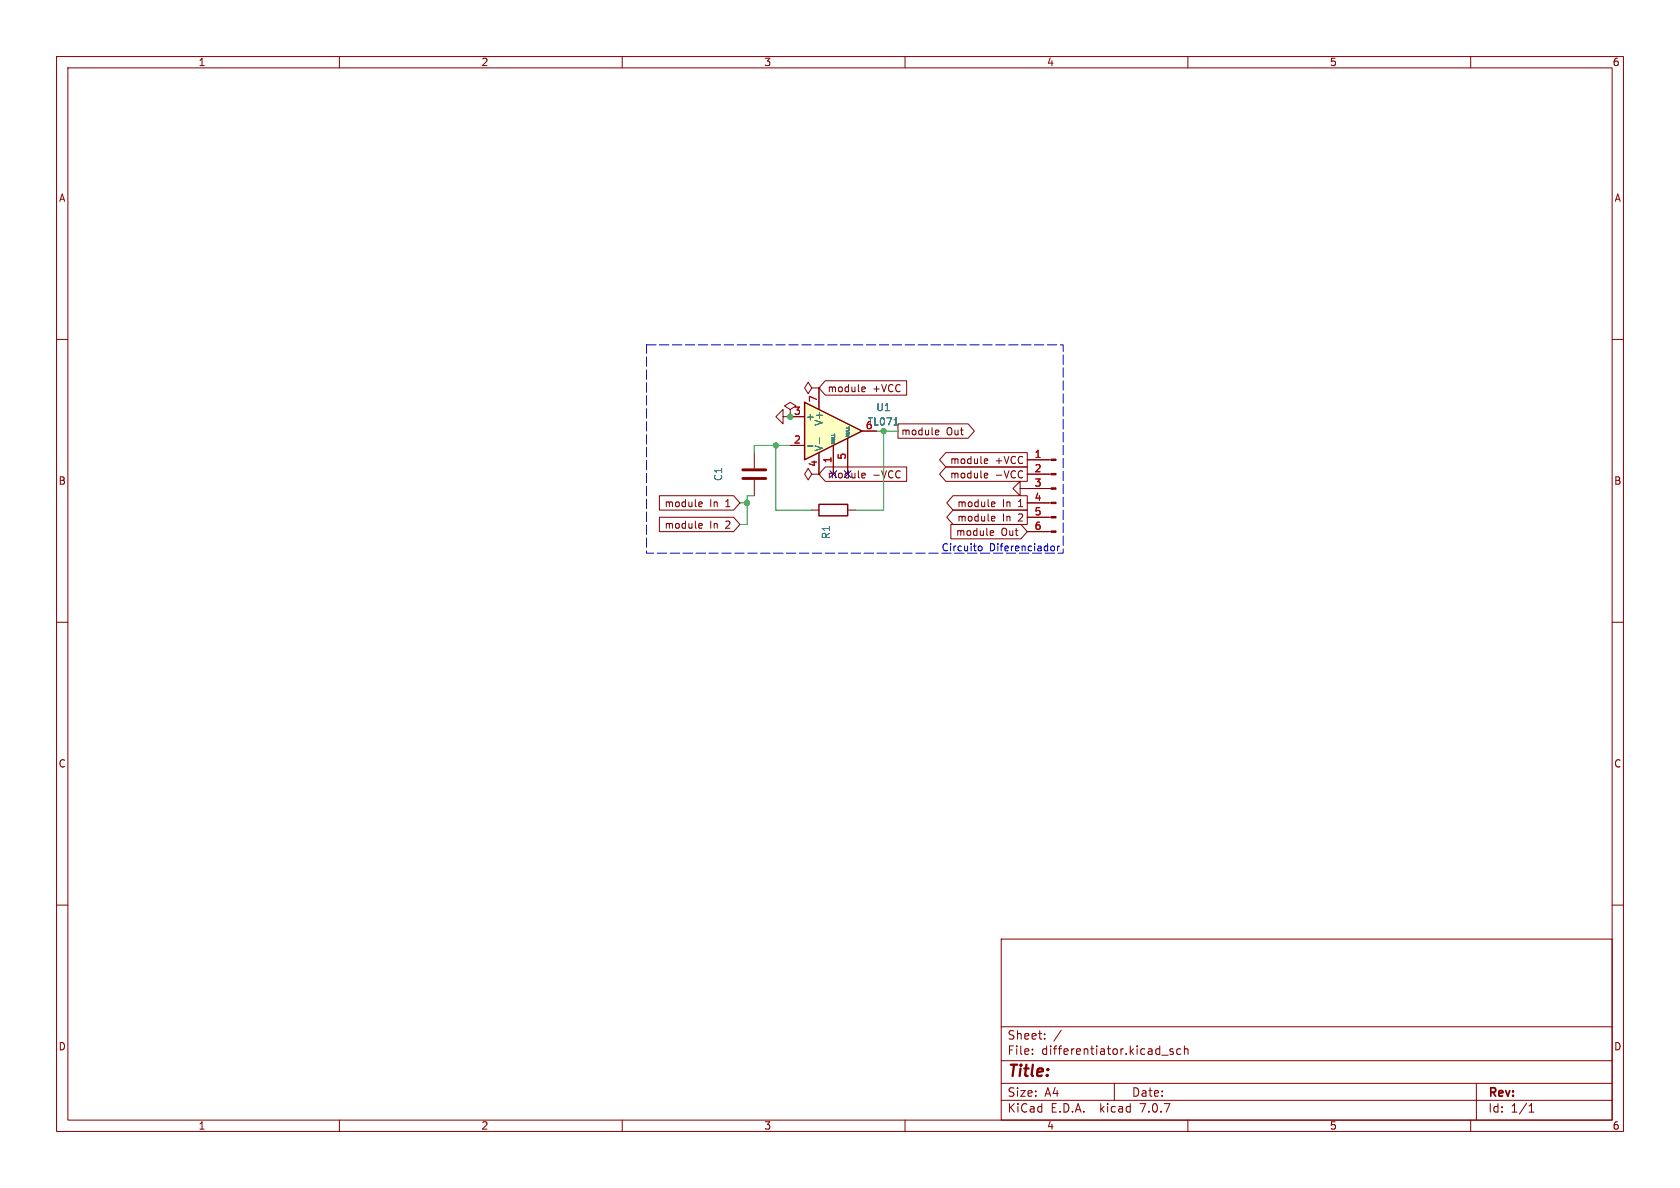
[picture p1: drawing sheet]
<svg xmlns="http://www.w3.org/2000/svg" width="297mm" height="210mm" viewBox="0 0 297 210" stroke-linecap="round" stroke-linejoin="round" font-family="sans-serif">
<g fill="none" stroke="#840000" stroke-width=".18">
<path d="M10 10h277v190h-277zM12 12h273v186h-273zM60 10v2M110 10v2M160 10v2M210 10v2M260 10v2M10 60h2M285 60h2M138.4 73.7v-1.3l-1.2 1.3 1.2 1.2v-1.2h1.3M139.7 72.4l1-.6-1-.7-1 .7 1 .6v1.3M139.7 73.7h.1"/>
<path d="M143.5 68.6l-.6-1-.7 1 .7 1 .6-1h1.3M144.8 68.6h.1M133.3 80v2.8M133.3 84.8v2.8M143.5 83.8l-.6-1-.7 1 .7 1 .6-1h1.3M144.8 83.8h.1M10 110h2M285 110h2M10 160h2M285 160h2M177 166h108v32h-108zM60 198v2"/>
<path d="M110 198v2M160 198v2M177 194.5h108M177 191.5h108M177 187.5h108M177 181.5h108M182.5 186.3v.1M182.5 185.5v.1M184.7 183.6v.1M184.7 182.8v.1M187.6 182.1l-1.3 2M197 191.5v3"/>
<path d="M205.4 186.5h1.1M207.4 185.5l-.4-.1-.2 .2 .1 .2 .5 .2v.3h-.6M208.7 185.5l-.4-.1-.3 .3v.4l.2 .2h.5M209.4 185.5l.2-.1 .4 .1v.9M209.4 184.9v1.5M210 198v2M260 198v2M261 191.5v6.5M270.3 196.6h.9M270.3 195.5l.4-.4v1.5"/>
</g>
<path d="M131.3 84.6h4.1M131.3 83.1h4.1" fill="none" stroke="#840000" stroke-width=".51"/>
<path d="M142.2 71.1l10.2 5.1-10.2 5.1z" fill="#ffffc2"/>
<path d="M142.2 71.1l10.2 5.1-10.2 5.1zM144.8 89.2h5.1v2h-5.1z" fill="none" stroke="#840000" stroke-width=".25"/>
<g fill="none" stroke="#840000" stroke-width=".18">
<path d="M139.7 73.7h.1M139.7 78.7h2.5M139.7 73.7h2.5M144.8 68.6h.1M144.8 68.6v3.8M145.9 67.3h14.4v2.6h-14.4l-1.1-1.3zM147.3 78.7v5.1M149.9 77.5v6.3M152.4 76.2h2.5M152.5 68.4l.4 .1 .1 .2-.6 .1M152.9 69.2l-.4 .1M158.7 74.9h12.5l1.1 1.3-1.1 1.3h-12.5z"/>
<path d="M165.6 76l.3 .1 .1 .2-.6 .1M165.9 76.8l-.3 .1M116.6 91.4h13.1l1.1 1.3-1.1 1.3h-13.1zM116.6 87.6h13.1l1.1 1.3-1.1 1.3h-13.1zM123.7 88.7l.4 .1v.2l-.6 .1M123.7 92.5l.4 .1v.2l-.6 .2M124.1 89.5l-.4 .1M124.1 93.3l-.4 .1M143.5 90.2h1.3M144.8 83.8h.1M144.8 80v3.8M145.9 82.5h14.4v2.6h-14.4l-1.1-1.3z"/>
<path d="M149.9 90.2h1.2M152.5 83.6l.4 .1 .1 .2-.6 .2M152.9 84.4l-.4 .1M167.2 82.5h14.4v2.6h-14.4l-1.1-1.3zM167.2 80h14.4v2.6h-14.4l-1.1-1.3zM168.1 92.7h12.4l1.1 1.3-1.1 1.3h-12.4zM168.5 87.6h13.1v2.6h-13.1l-1.1-1.3zM168.5 90.2h13.1v2.5h-13.1l-1.1-1.3zM174.2 83.6l.4 .1v.2l-.6 .2M174.2 81.1l.4 .1v.2l-.6 .1M174.6 84.4l-.4 .1M174.6 81.9l-.4 .1"/>
<path d="M175.2 93.8l.4 .1 .1 .2-.6 .1M175.5 88.7l.3 .1 .1 .2-.6 .1M175.5 91.3h.3l.1 .3-.6 .1M175.6 94.6l-.4 .1M175.8 89.5l-.3 .1M175.8 92l-.3 .1M180.3 86.4v-1.3l-1.2 1.3 1.2 1.2v-1.2h5.5M181.6 94h4.2M181.6 91.4h4.2M181.6 88.9h4.2M181.6 83.8h4.2M181.6 81.3h4.2"/>
</g>
<path d="M142.8 78.8h.9M144.9 77.4v1M158.1 75.1h.7" fill="none" stroke="#006464" stroke-width=".18"/>
<g fill="#840000" stroke="#840000" stroke-width=".18">
<path d="M185.8 93.9h.9v.2h-.9z"/>
<path d="M185.8 91.3h.9v.3h-.9z"/>
<path d="M185.8 88.8h.9v.2h-.9z"/>
<path d="M185.8 86.2h.9v.3h-.9z"/>
<path d="M185.8 83.7h.9v.2h-.9z"/>
<path d="M185.8 81.2h.9v.2h-.9z"/>
</g>
<path d="M173 96.7l.2-.2 .3 .2 .1 .4-.1 .2-.3 .1-.2-.1zM186 96.5l.3 .1 .1 .2v.5l-.4 .1M187 96.5v.9M187.3 96.5l-.3 .3" fill="none" stroke="#0000c2" stroke-width=".18"/>
<path d="M114.3 61h73.7v36.8h-73.7v-36.8" fill="none" stroke="#0000c2" stroke-width=".18" stroke-dasharray="1.7 .6"/>
<path d="M137.2 78.7v11.5h6.3M139.7 78.7h-6.4v1.3M154.9 76.2h3.8M156.2 76.2v14h-5.1M130.8 88.9h1.3M133.3 87.6h-1.2v5.1h-1.3" fill="none" stroke="#009600" stroke-width=".18"/>
<g fill="#009600" stroke="#009600" stroke-width=".18">
<circle cx="137.2" cy="78.7" r=".46"/>
<circle cx="139.7" cy="73.7" r=".46"/>
<circle cx="156.2" cy="76.2" r=".46"/>
<circle cx="132.1" cy="88.9" r=".46"/>
</g>
<text font-size="2.8" fill="#840000" x="178" y="190.9">Title:</text>
<g font-size="2.1" fill="#840000">
<text x="178" y="184">Sheet:</text>
<text x="178" y="186.7">File:</text>
<text x="184.1" y="186.7">differentiator.kicad_sch</text>
<text x="178" y="196.9">KiCad</text>
<text x="178" y="194.1">Size:</text>
<text x="184.7" y="194.1">A4</text>
<text x="185.7" y="196.9">E.D.A.</text>
<text x="194.6" y="196.9">kicad</text>
<text x="200" y="194.1">Date:</text>
<text x="201.8" y="196.9">7.0.7</text>
<text x="263" y="194.3">Rev:</text>
<text x="263" y="196.9">Id:</text>
<text x="267.1" y="196.9">1/1</text>
</g>
<g font-size="1.8" fill="#840000">
<text x="35" y="11.9">1</text>
<text x="85" y="11.9">2</text>
<text x="135" y="11.9">3</text>
<text x="185" y="11.9">4</text>
<text x="235" y="11.9">5</text>
<text x="285" y="11.9">6</text>
<text x="10.3" y="35.9">A</text>
<text x="285.3" y="35.9">A</text>
<text x="146.2" y="69.5">module</text>
<text x="154.3" y="69.5">+VCC</text>
<text x="159.2" y="77.2">module</text>
<text x="167.3" y="77.2">Out</text>
<text x="167.9" y="82.2">module</text>
<text x="175.9" y="82.2">+VCC</text>
<text x="10.3" y="85.9">B</text>
<text x="117.4" y="89.9">module</text>
<text x="125.5" y="89.9">In</text>
<text x="128.4" y="89.9">1</text>
<text x="154.3" y="84.8">-VCC</text>
<text x="167.9" y="84.8">module</text>
<text x="169.1" y="89.9">module</text>
<text x="175.9" y="84.8">-VCC</text>
<text x="177.2" y="89.9">In</text>
<text x="180.1" y="89.9">1</text>
<text x="285.3" y="85.9">B</text>
<text x="117.4" y="93.7">module</text>
<text x="125.5" y="93.7">In</text>
<text x="128.4" y="93.7">2</text>
<text x="168.9" y="94.9">module</text>
<text x="169.1" y="92.4">module</text>
<text x="177" y="94.9">Out</text>
<text x="177.2" y="92.4">In</text>
<text x="180.1" y="92.4">2</text>
<text x="10.3" y="135.9">C</text>
<text x="285.3" y="135.9">C</text>
<text x="10.3" y="185.9">D</text>
<text x="285.3" y="185.9">D</text>
<text x="35" y="199.9">1</text>
<text x="85" y="199.9">2</text>
<text x="135" y="199.9">3</text>
<text x="185" y="199.9">4</text>
<text x="235" y="199.9">5</text>
<text x="285" y="199.9">6</text>
</g>
<g font-size="1.8" fill="#a90000">
<text x="144.5" y="71.2" transform="rotate(-90 144.5 71.2)">7</text>
<text x="140.3" y="73.4">3</text>
<text x="153" y="75.9">6</text>
<text x="140.3" y="78.5">2</text>
<text x="144.5" y="82.6" transform="rotate(-90 144.5 82.6)">4</text>
<text x="147.1" y="82" transform="rotate(-90 147.1 82)">1</text>
<text x="149.6" y="81.4" transform="rotate(-90 149.6 81.4)">5</text>
<text x="182.8" y="81">1</text>
<text x="182.8" y="83.6">2</text>
<text x="182.8" y="86.1">3</text>
<text x="182.8" y="88.6">4</text>
<text x="182.8" y="91.2">5</text>
<text x="182.8" y="93.7">6</text>
</g>
<g font-size="1.8" fill="#006464">
<text x="142.4" y="74.5">+</text>
<text x="145.6" y="75.4" transform="rotate(-90 145.6 75.4)">V+</text>
<text x="153.3" y="75.4">TL071</text>
<text x="154.8" y="72.9">U1</text>
<text x="145.6" y="79.9" transform="rotate(-90 145.6 79.9)">V-</text>
<text x="127.9" y="85.2" transform="rotate(-90 127.9 85.2)">C1</text>
<text x="146.9" y="95.4" transform="rotate(-90 146.9 95.4)">R1</text>
</g>
<text font-size="1.8" fill="#000084" x="146.2" y="84.8">module</text>
<g font-size="1.8" fill="#0000c2">
<text x="166.4" y="97.5">Circuito</text>
<text x="174.9" y="97.5">Diferenciador</text>
</g>
<g font-size=".7" fill="#006464">
<text x="150.3" y="77.3" transform="rotate(-90 150.3 77.3)">NULL</text>
<text x="147.7" y="78.6" transform="rotate(-90 147.7 78.6)">NULL</text>
</g>
</svg>
